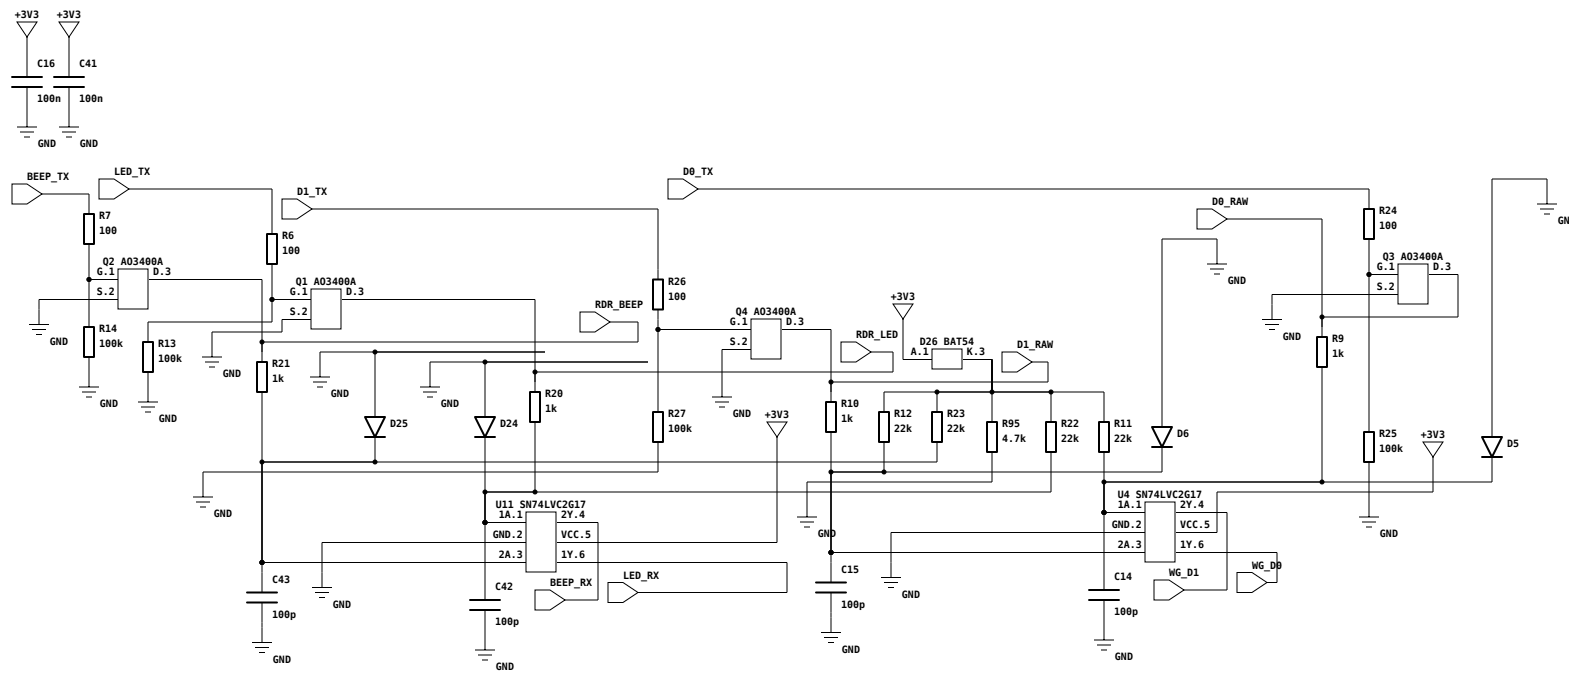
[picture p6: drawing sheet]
<svg xmlns="http://www.w3.org/2000/svg" width="415mm" height="183mm" viewBox="0 0 415 183" stroke-linecap="round" stroke-linejoin="round" font-family="sans-serif">
<g fill="none" stroke="#000" stroke-width=".26">
<path d="M4.5 5.8h5.3l-2.7 4zM7.1 9.8v10.6M15.6 5.8h5.3l-2.6 4zM18.3 9.8v10.6M4.5 33.6h5.3M5.3 34.9h3.7M6.3 36.2h1.6M7.1 23v10.6M15.6 33.6h5.3M16.4 34.9h3.7M17.5 36.2h1.5M18.3 23v10.6"/>
<path d="M3.2 48.7h3.9l4 2.6-4 2.7h-3.9zM11.1 51.3h12.4v5.3M26.2 47.4h4l3.9 2.6-3.9 2.7h-4zM34.1 50h37.9v11.9M74.6 52.7h4l3.9 2.6-3.9 2.6h-4zM82.5 55.3h91.6v18.7M176.7 47.4h4l4 2.6-4 2.7h-4zM184.7 50h177.5v5.3M316.7 55.3h4l3.9 2.6-3.9 2.7h-4zM324.6 57.9h25.2v31.3M406.7 54h5.3M407.5 55.3h3.7"/>
<path d="M408.5 56.6h1.6M409.3 54v-6.6h-14.5v68.2M23.5 64.6v21.9M23.5 74h7.7M31.2 71.2h8v10.6h-8zM31.2 79.2h-20.9v6.7M39.4 74h29.9v21.8M72 69.8v15.4h-32.8v5.3M72 79.2h10.3M82.3 76.5h7.9v10.5h-7.9zM90.5 79.2h51.1v24.5M319.4 69.8h5.2"/>
<path d="M320.1 71.2h3.7M321.2 72.5h1.6M322 69.8v-6.6h-14.6v49.8M362.2 63.2v51.1M362.2 72.6h7.7M369.9 69.8h7.9v10.6h-7.9zM369.9 77.9h-33.4v6.6M378.1 72.6h7.7v11.3h-36M7.7 85.9h5.3M8.5 87.2h3.7M9.5 88.5h1.6M23.5 94.5v7.9"/>
<path d="M39.2 98.4v8M53.4 94.5h5.3M54.2 95.8h3.7M55.3 97.1h1.6M82 99.7h5.3M82.3 84.5h-7.7v3.3h-18.5v6.7M99.2 93.1v17.2M128.3 95.8v14.5M144.2 93.1h-59.5v6.6M153.5 82.5h3.9l4 2.7-4 2.6h-3.9zM161.4 85.2h7.4v5.3h-99.5M171.4 95.8h-57.6v6.6"/>
<path d="M174.1 87.2h24.6M174.1 81.9v27.1M198.7 84.4h7.9v10.6h-7.9zM198.7 92.5h-7.7v12.5M206.9 87.2h13v19.2M222.5 90.5h4l4 2.6-4 2.7h-4zM230.5 93.1h5.8v5.3h-94.7M236.3 80.4h5.3l-2.7 4zM238.9 84.4v10.7h7.7M246.6 92.3h7.9v5.3h-7.9zM254.8 95.1h7.7v16.6M265.1 93.1h4l3.9 2.7-3.9 2.6h-4z"/>
<path d="M273 95.8h4.3v5.3h-57.4M333.9 84.5h5.3M334.7 85.9h3.7M335.8 87.2h1.5M349.8 97.1v30.4M20.9 102.4h5.3M21.7 103.7h3.7M22.8 105h1.5M36.5 106.4h5.3M37.3 107.7h3.7M38.4 109h1.6M69.3 103.7v53.1"/>
<path d="M82.8 101.1h3.7M83.9 102.4h1.6M99.2 115.6v6.6M111.1 102.4h5.3M111.9 103.7h3.7M113 105h1.6M128.3 115.6v43.1M141.6 111.7v18.5M174.1 116.9v8h-120.4v6.6M188.4 105h5.3M189.2 106.4h3.7M190.2 107.7h1.6"/>
<path d="M202.9 111.7h5.3l-2.6 3.9zM205.6 115.6v27.9h-58.2M219.9 114.3v39.8M233.9 109v-5.3h58.2v8M233.9 116.9v8M247.9 103.7v5.3M247.9 116.9v5.3h-178.6M262.5 119.6v7.9h-49v9.3M278.1 103.7v8M278.1 119.6v10.6h-149.8M292.1 119.6v36.5M307.4 118.3v6.6h-87.5"/>
<path d="M376.5 116.9h5.3l-2.7 4zM51.1 131.5h5.3M51.9 132.8h3.7M52.9 134.1h1.6M128.3 138.2h10.9M139.2 135.5h7.9v15.8h-7.9zM147.4 138.2h10.8v20.5h-8.7M210.9 136.8h5.3M211.7 138.1h3.7M212.7 139.4h1.6M292.1 135.6h10.8M302.9 132.8h8v15.9h-8z"/>
<path d="M311.1 135.6h13.5v20.5h-11.3M359.6 136.8h5.3M360.4 138.1h3.7M361.4 139.4h1.6M362.2 122.2v14.6M379.1 120.9v9.3h-57.1v10.7h-10.9M394.8 120.9v6.6h-102.7M69.3 159.4v10.6M69.3 148.8h69.9M82.5 155.4h5.3M83.3 156.8h3.7M84.4 158.1h1.6"/>
<path d="M139.2 143.5h-54v11.9M141.6 156.1h3.9l4 2.6-4 2.7h-3.9zM147.4 148.8h60.8v8h-39.4M160.9 154.1h3.9l4 2.7-4 2.6h-3.9zM219.9 156.8v10.5M219.9 146.2h83M233.1 152.8h5.3M233.9 154.1h3.7M234.9 155.4h1.6M292.1 158.7v10.6M302.9 140.9h-67.2v11.9M305.3 153.5h4l4 2.6-4 2.6h-4z"/>
<path d="M311.1 146.2h26.8v7.9h-2.7M327.3 151.5h4l3.9 2.6-3.9 2.7h-4zM66.7 170h5.3M67.5 171.3h3.7M68.5 172.6h1.6M125.7 172h5.3M126.5 173.3h3.7M127.5 174.6h1.6M128.3 161.4v10.6M217.2 167.3h5.3M218 168.7h3.7M219.1 170h1.6"/>
<path d="M289.5 169.3h5.2M290.2 170.7h3.8M291.3 172h1.6"/>
</g>
<g fill="none" stroke="#000" stroke-width=".53">
<path d="M3.2 20.4h7.9M3.2 23h7.9M14.3 20.4h7.9M14.3 23h7.9M22.2 56.6h2.7v8h-2.7zM360.9 55.3h2.6v7.9h-2.6zM70.6 61.9h2.7v7.9h-2.7zM172.8 74h2.6v7.9h-2.6zM22.2 86.5h2.7v8h-2.7zM37.8 90.5h2.7v7.9h-2.7zM68 95.8h2.6v7.9h-2.6zM348.5 89.2h2.6v7.9h-2.6z"/>
<path d="M96.6 110.3h5.3l-2.7 5.3zM96.6 115.6h5.3M125.7 110.3h5.3l-2.7 5.3zM125.7 115.6h5.3M140.2 103.7h2.7v8h-2.7zM172.8 109h2.6v7.9h-2.6zM218.5 106.4h2.7v7.9h-2.7zM232.6 109h2.6v7.9h-2.6zM246.6 109h2.6v7.9h-2.6zM261.1 111.7h2.7v7.9h-2.7zM276.8 111.7h2.6v7.9h-2.6zM290.8 111.7h2.6v7.9h-2.6z"/>
<path d="M304.8 113h5.3l-2.7 5.3zM304.8 118.3h5.3M360.9 114.3h2.6v7.9h-2.6zM392.1 115.6h5.3l-2.6 5.3zM392.1 120.9h5.3M65.4 156.8h7.9M65.4 159.4h7.9M124.4 158.7h7.9M215.9 154.1h7.9M215.9 156.8h7.9M288.1 156.1h8M288.1 158.7h8"/>
<path d="M124.4 161.4h7.9"/>
</g>
<g fill="#000" stroke="#000" stroke-width=".26">
<circle cx="23.5" cy="74" r=".53"/>
<circle cx="72" cy="79.2" r=".53"/>
<circle cx="362.2" cy="72.6" r=".53"/>
<circle cx="69.3" cy="90.5" r=".53"/>
<circle cx="99.2" cy="93.1" r=".53"/>
<circle cx="128.3" cy="95.8" r=".53"/>
<circle cx="141.6" cy="98.4" r=".53"/>
<circle cx="174.1" cy="87.2" r=".53"/>
<circle cx="349.8" cy="83.9" r=".53"/>
<circle cx="219.9" cy="101.1" r=".53"/>
<circle cx="247.9" cy="103.7" r=".53"/>
<circle cx="262.5" cy="103.7" r=".53"/>
<circle cx="278.1" cy="103.7" r=".53"/>
<circle cx="69.3" cy="122.2" r=".53"/>
<circle cx="99.2" cy="122.2" r=".53"/>
<circle cx="128.3" cy="130.2" r=".53"/>
<circle cx="128.3" cy="138.2" r=".53"/>
<circle cx="141.6" cy="130.2" r=".53"/>
<circle cx="219.9" cy="124.9" r=".53"/>
<circle cx="233.9" cy="124.9" r=".53"/>
<circle cx="292.1" cy="127.5" r=".53"/>
<circle cx="292.1" cy="135.6" r=".53"/>
<circle cx="349.8" cy="127.5" r=".53"/>
<circle cx="69.3" cy="148.8" r=".53"/>
<circle cx="219.9" cy="146.2" r=".53"/>
</g>
<g font-size="2.6">
<text x="4" y="4.8">+3V3</text>
<text x="15.1" y="4.8">+3V3</text>
<text x="9.8" y="17.7">C16</text>
<text x="20.9" y="17.7">C41</text>
<text x="9.8" y="27">100n</text>
<text x="20.9" y="27">100n</text>
<text x="10" y="38.9">GND</text>
<text x="21.2" y="38.9">GND</text>
<text x="7.1" y="47.6">BEEP_TX</text>
<text x="30.2" y="46.3">LED_TX</text>
<text x="180.7" y="46.3">D0_TX</text>
<text x="78.6" y="51.6">D1_TX</text>
<text x="26.2" y="57.9">R7</text>
<text x="320.7" y="54.2">D0_RAW</text>
<text x="364.9" y="56.6">R24</text>
<text x="412.2" y="59.3">GND</text>
<text x="26.2" y="61.9">100</text>
<text x="74.6" y="63.2">R6</text>
<text x="364.9" y="60.6">100</text>
<text x="27.2" y="70.1">Q2 AO3400A</text>
<text x="74.6" y="67.2">100</text>
<text x="364.3" y="71.4">G.1</text>
<text x="365.9" y="68.8">Q3 AO3400A</text>
<text x="379.1" y="71.4">D.3</text>
<text x="25.6" y="72.8">G.1</text>
<text x="40.5" y="72.8">D.3</text>
<text x="78.3" y="75.4">Q1 AO3400A</text>
<text x="176.7" y="75.3">R26</text>
<text x="324.9" y="75.1">GND</text>
<text x="364.3" y="76.7">S.2</text>
<text x="25.6" y="78.1">S.2</text>
<text x="76.7" y="78.1">G.1</text>
<text x="76.7" y="83.3">S.2</text>
<text x="91.5" y="78.1">D.3</text>
<text x="157.4" y="81.5">RDR_BEEP</text>
<text x="176.7" y="79.2">100</text>
<text x="194.7" y="83.3">Q4 AO3400A</text>
<text x="235.7" y="79.4">+3V3</text>
<text x="26.2" y="87.8">R14</text>
<text x="193.1" y="86">G.1</text>
<text x="208" y="86">D.3</text>
<text x="226.5" y="89.4">RDR_LED</text>
<text x="339.5" y="89.8">GND</text>
<text x="13.2" y="91.1">GND</text>
<text x="26.2" y="91.8">100k</text>
<text x="41.8" y="91.8">R13</text>
<text x="41.8" y="95.8">100k</text>
<text x="193.1" y="91.3">S.2</text>
<text x="241" y="93.9">A.1</text>
<text x="243.4" y="91.3">D26 BAT54</text>
<text x="255.9" y="93.9">K.3</text>
<text x="269.1" y="92.1">D1_RAW</text>
<text x="352.4" y="90.5">R9</text>
<text x="352.4" y="94.5">1k</text>
<text x="59" y="99.7">GND</text>
<text x="72" y="97.1">R21</text>
<text x="72" y="101.1">1k</text>
<text x="26.5" y="107.7">GND</text>
<text x="87.6" y="105">GND</text>
<text x="116.7" y="107.7">GND</text>
<text x="144.2" y="105">R20</text>
<text x="222.5" y="107.7">R10</text>
<text x="42.1" y="111.7">GND</text>
<text x="103.2" y="113">D25</text>
<text x="132.3" y="113">D24</text>
<text x="144.2" y="109">1k</text>
<text x="176.7" y="110.3">R27</text>
<text x="193.9" y="110.3">GND</text>
<text x="202.4" y="110.6">+3V3</text>
<text x="222.5" y="111.7">1k</text>
<text x="236.5" y="110.3">R12</text>
<text x="250.6" y="110.3">R23</text>
<text x="265.1" y="113">R95</text>
<text x="280.7" y="113">R22</text>
<text x="294.7" y="113">R11</text>
<text x="176.7" y="114.3">100k</text>
<text x="236.5" y="114.3">22k</text>
<text x="250.6" y="114.3">22k</text>
<text x="265.1" y="116.9">4.7k</text>
<text x="280.7" y="116.9">22k</text>
<text x="294.7" y="116.9">22k</text>
<text x="311.4" y="115.6">D6</text>
<text x="364.9" y="115.6">R25</text>
<text x="364.9" y="119.6">100k</text>
<text x="376" y="115.9">+3V3</text>
<text x="398.7" y="118.3">D5</text>
<text x="295.8" y="131.8">U4 SN74LVC2G17</text>
<text x="56.6" y="136.8">GND</text>
<text x="131.2" y="134.4">U11 SN74LVC2G17</text>
<text x="132" y="137.1">1A.1</text>
<text x="148.4" y="137.1">2Y.4</text>
<text x="295.8" y="134.4">1A.1</text>
<text x="312.2" y="134.4">2Y.4</text>
<text x="130.4" y="142.3">GND.2</text>
<text x="148.4" y="142.3">VCC.5</text>
<text x="216.4" y="142.1">GND</text>
<text x="294.2" y="139.7">GND.2</text>
<text x="312.2" y="139.7">VCC.5</text>
<text x="365.1" y="142.1">GND</text>
<text x="132" y="147.6">2A.3</text>
<text x="148.4" y="147.6">1Y.6</text>
<text x="295.8" y="145">2A.3</text>
<text x="312.2" y="145">1Y.6</text>
<text x="72" y="154.1">C43</text>
<text x="145.5" y="155">BEEP_RX</text>
<text x="164.8" y="153.1">LED_RX</text>
<text x="222.5" y="151.5">C15</text>
<text x="294.7" y="153.5">C14</text>
<text x="309.3" y="152.4">WG_D1</text>
<text x="331.3" y="150.4">WG_D0</text>
<text x="88.1" y="160.7">GND</text>
<text x="131" y="156.1">C42</text>
<text x="222.5" y="160.7">100p</text>
<text x="238.6" y="158.1">GND</text>
<text x="72" y="163.4">100p</text>
<text x="131" y="165.4">100p</text>
<text x="294.7" y="162.7">100p</text>
<text x="222.8" y="172.6">GND</text>
<text x="72.2" y="175.3">GND</text>
<text x="131.2" y="177.3">GND</text>
<text x="295" y="174.6">GND</text>
</g>
</svg>
